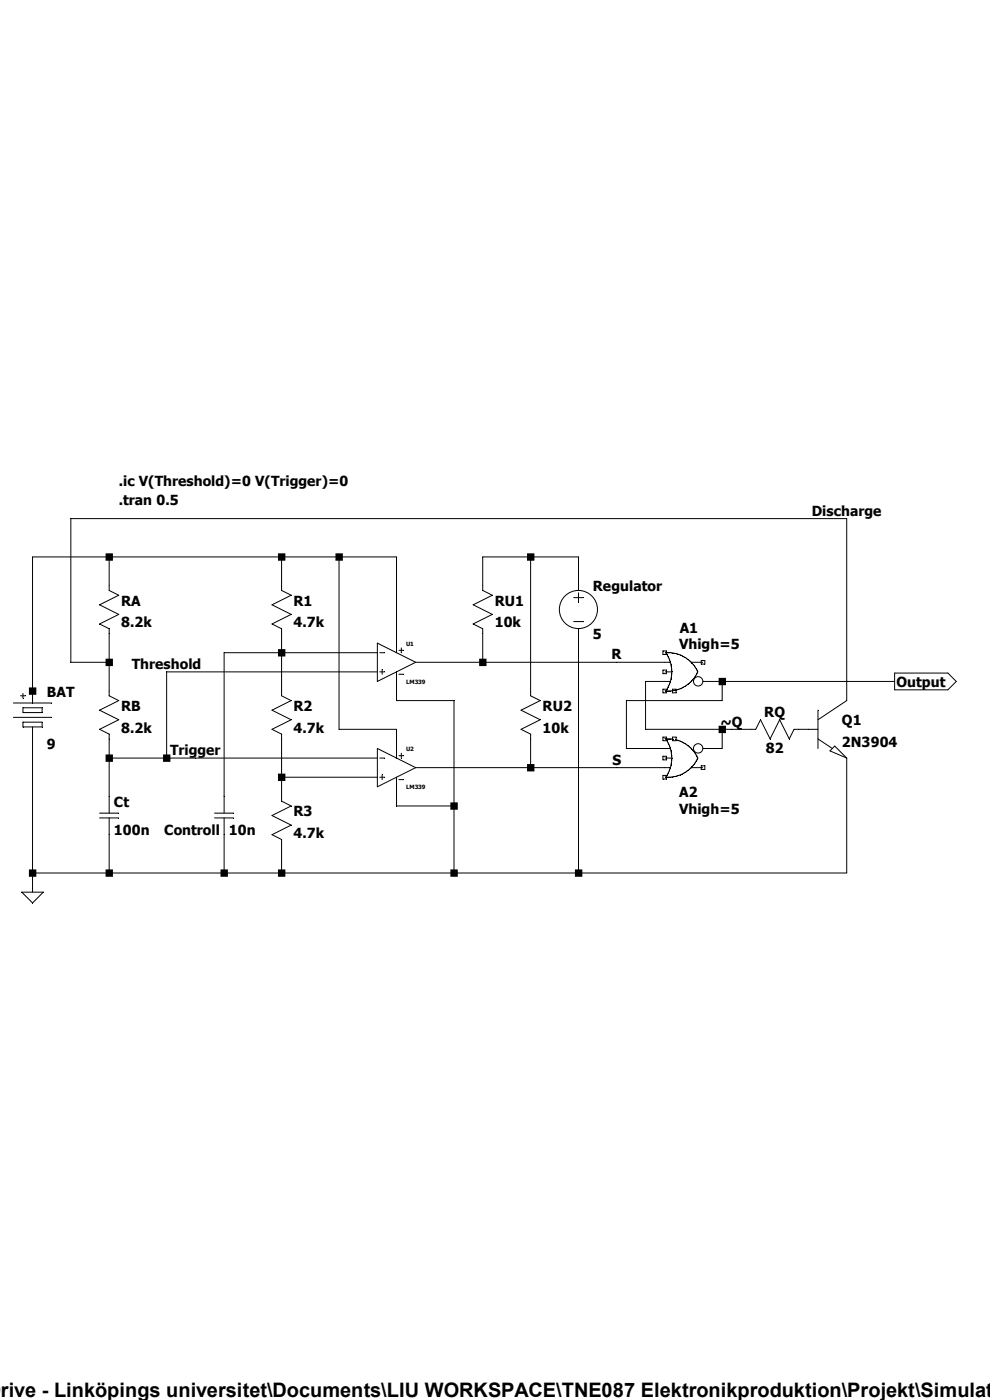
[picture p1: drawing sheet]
<svg xmlns="http://www.w3.org/2000/svg" width="210mm" height="297mm" viewBox="0 0 210 297" stroke-linecap="round" stroke-linejoin="round" font-family="sans-serif">
<g fill="none" stroke="#000" stroke-width=".21">
<path d="M23.2 124.2v1.1l2 1-4.1 2 4.1 2-4.1 2.1 2.1 1v1M59.7 124.2v1.1l2.1 1-4.1 2 4.1 2-4.1 2.1 2 1v1M140.6 138.1h.8v.8h-.8zM141 138.5a6.9 6.9 0 0 1 4.4 1l1.2 1M141.1 138.3a6.8 6.8 0 0 1 1.4 3.4v.8M2.8 149.1h8.2M2.8 152.2h8.2M4.4 147.6h1M4.9 150.2h4v1h-4zM4.9 153.2h4v1h-4zM4.9 147.1v1M6.9 146.6v2.5"/>
<path d="M6.9 154.2v2.6M59.7 146.6v1l2.1 1-4.1 2.1 4.1 2-4.1 2 2 1v1.1M141 140.5h1M141 144.6h1M141 142.5h1.5M142.5 142.5v.6a6.8 6.8 0 0 1-1.2 3.4l-.2 .2M146.6 140.5h2.5M146.6 140.5l.7 .7 .7 1.4M148 142.5a6.8 6.8 0 0 1-3.7 3.6l-2 .5h-1.3M171.5 154.7h2M173.5 156.8l3.1 2M173.5 150.7v8.1"/>
<path d="M176.1 159.3l1-1 2.5 2.5zM179.6 148.6l-6.1 4.1M45.5 172.5h4.1M45.5 173.5h4.1M47.5 169v3.5M47.5 173.5v3.6M59.7 169v1l2.1 1-4.1 2 4.1 2-4.1 2.1 2 1v1"/>
<circle cx="148.1" cy="144.5" r=".99"/>
</g>
<path d="M140.6 142.2h.8v.7h-.8z" fill="none" stroke="#000" stroke-width=".21"/>
<path d="M140.6 146.2h.8v.8h-.8z" fill="none" stroke="#000" stroke-width=".21"/>
<path d="M148.8 140.1h.7v.8h-.7z" fill="none" stroke="#000" stroke-width=".21"/>
<path d="M142.7 146.2h.7v.8h-.7z" fill="none" stroke="#000" stroke-width=".21"/>
<g fill="none" stroke="#000" stroke-width=".21">
<path d="M141 156.8a6.9 6.9 0 0 1 4.4 1l1.2 .9 .7 .8 .7 1.4M141 158.8h1M141.1 156.6a6.8 6.8 0 0 1 1.4 3.4v.8M140.6 164.5h.8v.8h-.8zM141 162.9h1M141 160.8h1.5M142.5 160.8v.6a6.8 6.8 0 0 1-1.2 3.4l-.2 .2M146.6 162.9h2.5M148 160.8a6.8 6.8 0 0 1-3.7 3.6l-2 .5h-1.3"/>
<circle cx="148.1" cy="158.8" r=".99"/>
</g>
<path d="M140.6 160.4h.8v.8h-.8z" fill="none" stroke="#000" stroke-width=".21"/>
<path d="M140.6 156.4h.8v.7h-.8z" fill="none" stroke="#000" stroke-width=".21"/>
<path d="M148.8 162.5h.7v.7h-.7z" fill="none" stroke="#000" stroke-width=".21"/>
<path d="M142.7 156.4h.7v.7h-.7z" fill="none" stroke="#000" stroke-width=".21"/>
<g fill="none" stroke="#000" stroke-width=".21">
<path d="M23.2 118.2v6M59.7 118.2v6M71.9 118.2v36.5h12.2v6.1M112.6 118.2v29.4l2 1-4.1 2.1 4.1 2-4.1 2 2.1 1v7.2M23.2 134.4v13.2l2 1-4.1 2.1 4.1 2-4.1 2 2.1 1v16.8M59.7 134.4v12.2M80.1 136.4l8.1 4.1-8.1 4.1zM80.1 138.5h-32.6v30.5M80.6 138.5h1M84.1 138.5v-20.3h-77.2v30.4M84.6 138h1M85.1 137.5v1"/>
<path d="M121.7 126.8h2M121.7 131.9h2M122.7 125.3v-7.1h-20.3v7.1l2 1-4 2 4 2-4 2.1 2 1v7.1M122.7 125.8v2M122.7 133.4v51.8M6.9 156.8v32.5M23.2 140.5h-8.2v-30.5h164.6v38.6M59.7 156.8v12.2M80.1 158.8l8.1 4.1-8.1 4zM80.1 142.5h-44.8v18.3M80.6 142.5h1M81.1 142v1"/>
<path d="M84.1 142.5v6.1h12.2v36.6M84.6 143h1M85.1 159.8v1M88.2 140.5h52.8M141 144.6h-4.1v10.1h23.4l1-2 2.1 4.1 2-4.1 2 4.1 1-2.1h3.1M149.1 144.6h40.7M153.2 144.6v4h-20.3v10.2h8.1M153.2 154.7v4.1h-4.1M189.8 142.8h11.3l1.8 1.8-1.8 1.7h-11.3zM21.1 172.5h4.1M21.1 173.5h4.1M23.2 173.5v11.7"/>
<path d="M23.2 160.8h56.9M47.5 177.1v8.1M59.7 164.9h20.4M59.7 179.1v6.1M80.6 160.8h1M80.6 164.9h1M81.1 164.4v1M84.1 164.9v6.1h12.2M84.6 160.3h1M84.6 165.4h1M88.2 162.9h52.8M179.6 160.8v24.4h-172.7"/>
<path d="M4.6 189.3h4.6l-2.3 2.3z"/>
<circle cx="122.7" cy="129.3" r="4"/>
</g>
<g fill="#000">
<path d="M6.1 184.4h1.6v1.6h-1.6zM22.4 117.4h1.6v1.6h-1.6zM22.4 139.7h1.6v1.6h-1.6zM22.4 160.1h1.6v1.5h-1.6zM22.4 184.4h1.6v1.6h-1.6zM34.6 160.1h1.6v1.5h-1.6zM46.8 184.4h1.5v1.6h-1.5zM59 117.4h1.5v1.6h-1.5zM59 137.7h1.5v1.6h-1.5zM59 164.1h1.5v1.6h-1.5zM59 184.4h1.5v1.6h-1.5zM71.2 117.4h1.5v1.6h-1.5zM95.5 170.2h1.6v1.6h-1.6zM95.5 184.4h1.6v1.6h-1.6zM101.6 139.7h1.6v1.6h-1.6zM111.8 117.4h1.6v1.6h-1.6zM111.8 162.1h1.6v1.6h-1.6zM122 184.4h1.5v1.6h-1.5zM152.4 143.8h1.6v1.6h-1.6zM152.4 154h1.6v1.5h-1.6z" fill-rule="evenodd"/>
<path d="M6.1 145.8h1.6v1.6h-1.6z" fill-rule="evenodd"/>
</g>
<text font-size="4.2" x=".2" y="296.3">rive - Linköpings universitet\Documents\LIU WORKSPACE\TNE087 Elektronikproduktion\Projekt\Simulati</text>
<g font-size="2.9">
<text x="25.2" y="107.1">.tran 0.5</text>
<text x="25.2" y="103.1">.ic V(Threshold)=0 V(Trigger)=0</text>
<text x="172.2" y="109.4">Discharge</text>
<text x="125.8" y="125.4">Regulator</text>
<text x="25.7" y="128.5">RA</text>
<text x="62.3" y="128.5">R1</text>
<text x="104.9" y="128.5">RU1</text>
<text x="25.7" y="133.1">8.2k</text>
<text x="62.3" y="133.1">4.7k</text>
<text x="104.9" y="133.1">10k</text>
<text x="125.8" y="135.6">5</text>
<text x="144.1" y="137.6">Vhigh=5</text>
<text x="144.2" y="134.2">A1</text>
<text x="27.9" y="141.9">Threshold</text>
<text x="129.8" y="139.9">R</text>
<text x="9.9" y="147.8">BAT</text>
<text x="190.2" y="145.8">Output</text>
<text x="25.7" y="150.8">RB</text>
<text x="25.7" y="155.4">8.2k</text>
<text x="62.3" y="150.8">R2</text>
<text x="62.3" y="155.4">4.7k</text>
<text x="115.1" y="150.8">RU2</text>
<text x="115.1" y="155.4">10k</text>
<text x="152.9" y="154.1">~Q</text>
<text x="162.1" y="152.1">RQ</text>
<text x="178.6" y="153.9">Q1</text>
<text x="9.9" y="159">9</text>
<text x="36.1" y="160.2">Trigger</text>
<text x="162.5" y="159.7">82</text>
<text x="178.6" y="158.5">2N3904</text>
<text x="129.9" y="162.3">S</text>
<text x="24.2" y="171.2">Ct</text>
<text x="62.3" y="173.2">R3</text>
<text x="144.1" y="172.7">Vhigh=5</text>
<text x="144.1" y="169.1">A2</text>
<text x="24.2" y="177.2">100n</text>
<text x="34.8" y="177.1">Controll</text>
<text x="48.6" y="177.2">10n</text>
<text x="62.3" y="177.8">4.7k</text>
</g>
<g font-size="1.2">
<text x="86.1" y="136.9">U1</text>
<text x="86.1" y="145.1">LM339</text>
<text x="86.1" y="159.3">U2</text>
<text x="86.1" y="167.4">LM339</text>
</g>
</svg>
